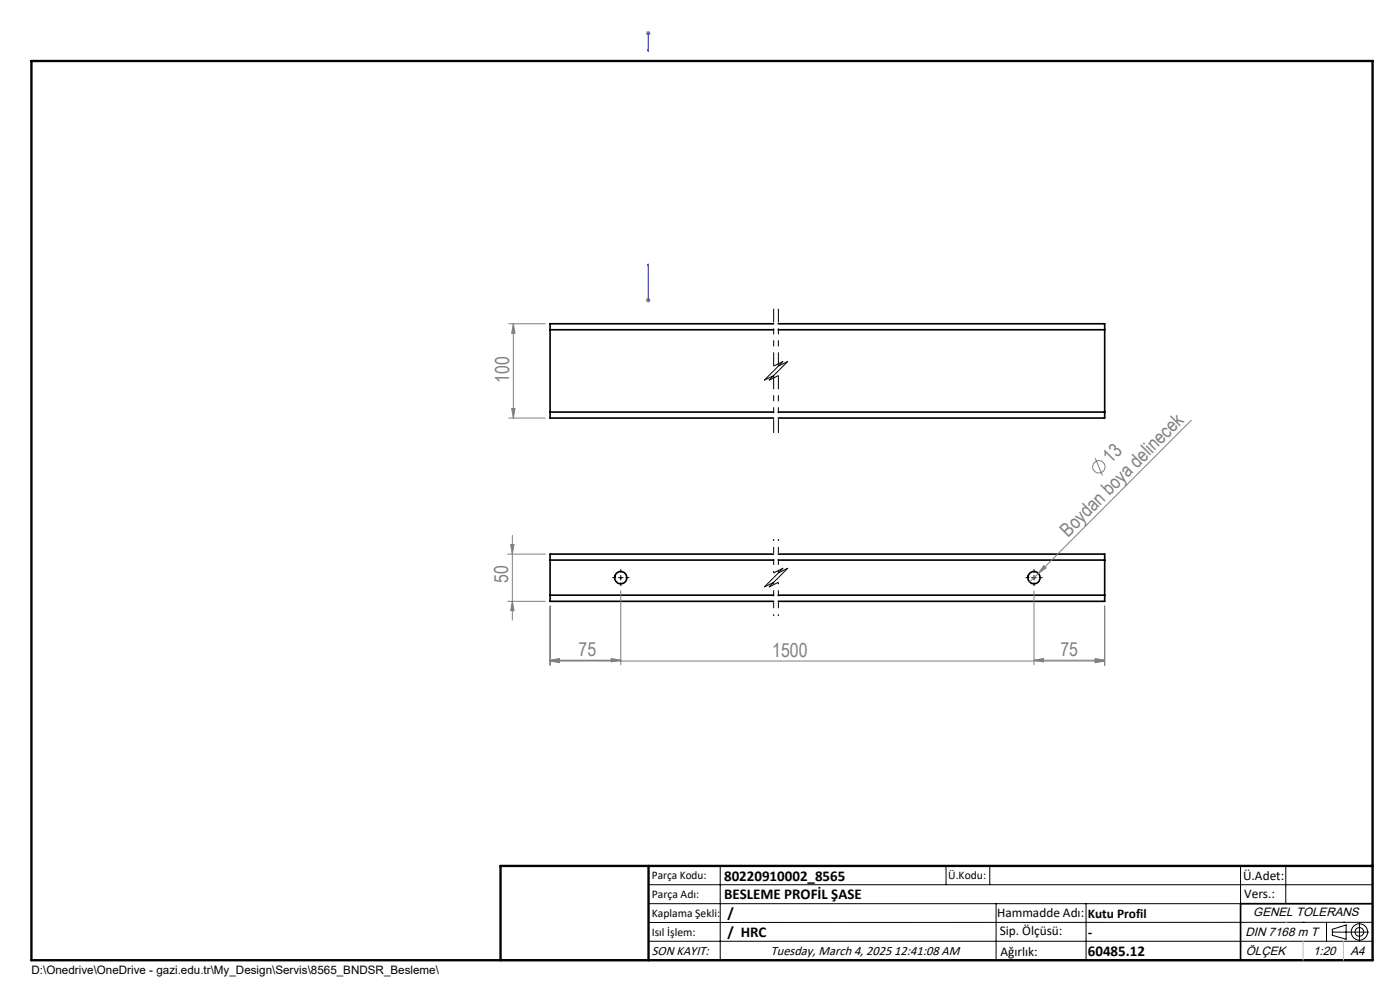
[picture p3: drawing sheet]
<svg xmlns="http://www.w3.org/2000/svg" width="297mm" height="210mm" viewBox="0 0 297 210" stroke-linecap="round" stroke-linejoin="round" font-family="sans-serif">
<g fill="none" stroke="#000" stroke-width=".35">
<path d="M116.7 69.9h47.4M116.7 69.9v17.5M164.1 68.7h-47.4v1.2M165.1 68.7h69.3v1.2M165.1 69.9h69.3M234.4 69.9v17.5M116.7 87.4v1.3h47.4M116.7 87.4h47.4M165.1 87.4h69.3M234.4 87.4v1.3h-69.3M116.7 118.8v7.5M116.7 118.8h47.4"/>
<path d="M164.1 117.5h-47.4v1.3M165.1 117.5h69.3v1.3M165.1 118.8h69.3M234.4 118.8v7.5M116.7 126.3v1.3h47.4M116.7 126.3h47.4M165.1 126.3h69.3M234.4 126.3v1.3h-69.3M291.2 191.7h-28v12M106.2 203.7h185"/>
<circle cx="131.7" cy="122.5" r="1.3"/>
<circle cx="219.3" cy="122.5" r="1.3"/>
</g>
<g fill="none" stroke="#808080" stroke-width=".21">
<path d="M137 7h1M137.2 6.7l.7 .7M137.5 6.6v.9M137.9 6.7l-.7 .7M107.9 68.7h7.8M108.9 68.7l.4 2h-.8zM108.9 68.7v20M137 63.7h1M137.2 63.3l.7 .7M137.5 63.2v1M137.9 63.3l-.7 .7M107.9 88.7h7.8"/>
<path d="M108.5 86.7h.8l-.4 2zM232.3 97.2l1.6 3.7M252.7 89.1l-34.3 34.4M107.7 117.5h8M108.3 115.5h.7l-.3 2zM108.7 113.6v17.9M221.4 120l.5 .5-1.6 1.1zM107.7 127.6h8M108.7 127.6l.3 1.9h-.7zM116.7 128.5v12.7M129.7 139.7l2 .3-2 .4zM131.7 125.3v15.7"/>
<path d="M219.4 125.3v15.7M232.3 139.9l2.1 .3-2.1 .4zM232.3 139.7l2.1 .3-2.1 .4zM234.4 128.5v12.7M116.7 140l2-.3v.7zM116.7 140.2l2-.3v.7zM116.7 140h15M116.7 140.2h117.7M219.4 140l2-.3v.7zM219.4 140h15"/>
<circle cx="233.1" cy="99" r="1.3"/>
</g>
<g fill="none" stroke="#000" stroke-width=".21">
<path d="M131.2 122.5h1M131.7 122.1v.9M218.9 122.5h1M219.4 122.1v.9M137.6 187.7h153.6M137.6 191.7h153.6M137.6 199.7h153.6M152.8 183.7v20M200.7 183.7v4M210 183.7v4M211.3 191.7v12M230.4 191.7v12"/>
<path d="M263.2 183.7v20M272.8 183.7v8M276.4 195.6h.1M281.4 195.6v4.1M282.6 197.7h7.8M282.6 197.1l3-.9v3l-3-.8zM285 195.6h.1M288.4 195.8v3.8M291.2 195.6l-153.6 .1"/>
<circle cx="288.4" cy="197.7" r="1.74"/>
<circle cx="288.4" cy="197.7" r=".93"/>
</g>
<path d="M137.5 10.9v-.4v.4M137.5 6.9v.2zM137.5 7h.1M137.5 7v3.9M137.5 56v.4v-.4M137.5 56v7.7M137.5 63.6v.2zM137.5 63.7h.1" fill="none" stroke="#00f" stroke-width=".21"/>
<path d="M130.7 122.5h-.8M131.7 121.5v-.8M131.7 123.5v.8M132.7 122.5h.8M218.4 122.5h-.8M219.4 121.5v-.8M219.4 123.5v.8M220.4 122.5h.8" fill="none" stroke="#000" stroke-width=".21" stroke-dasharray="15.2 1.3 1.3 1.3" stroke-linecap="butt"/>
<path d="M164.1 114.3v7.2M165.1 114.3v7.2M164.1 123.5v7.2M165.1 123.5v7.2" fill="none" stroke="#000" stroke-width=".21" stroke-dasharray="6.3 1.3 1.3 1.3 1.3 1.3" stroke-dashoffset="5.9" stroke-linecap="butt"/>
<g fill="none" stroke="#000" stroke-width=".21" stroke-dasharray="6.3 1.3 1.3 1.3 1.3 1.3" stroke-linecap="butt">
<path d="M164.1 77.7l2-1M164.1 78.7l-2 2M165.1 77.7l2-1M165.1 78.7l-2 2M166.1 76.7l-2 2M167.1 76.7l-2 2M162.1 80.7l2-1M163.1 80.7l2-1M162.1 124.5l2-1M163.1 124.5l2-1M164.1 121.5l2-1M164.1 122.5l-2 2"/>
<path d="M165.1 121.5l2-1M165.1 122.5l-2 2M166.1 120.5l-2 2M167.1 120.5l-2 2"/>
</g>
<path d="M164.1 65.5v12.2M164.1 79.7v12.1M165.1 65.5v12.2M165.1 79.7v12.1" fill="none" stroke="#000" stroke-width=".21" stroke-dasharray="6.3 1.3 1.3 1.3 1.3 1.3" stroke-dashoffset="3.4" stroke-linecap="butt"/>
<path d="M6.7 12.9h284.5v190.8h-284.5zM137.6 183.7v20M291.2 183.7h-185v20" fill="none" stroke="#000" stroke-width=".5"/>
<path d="M272.8 195.6h.1M276.4 199.7v4M285 199.7v4" fill="none" stroke="#c0c0c0" stroke-width=".21"/>
<g fill="#00f">
<path d="M137.5 63.6v.2zM137.5 56v.4z"/>
<path d="M137.5 10.5v.4zM137.5 6.9v.2z"/>
</g>
<g fill="#808080">
<path d="M221.4 120l.5 .5-1.6 1.1z"/>
<path d="M129.7 139.7l2 .3-2 .4zM116.7 140l2-.3v.7zM232.3 139.9l2.1 .3-2.1 .4zM116.7 140.2l2-.3v.7z"/>
<path d="M219.4 140l2-.3v.7zM232.3 139.7l2.1 .3-2.1 .4z"/>
<path d="M108.9 68.7l.4 2h-.8zM108.5 86.7h.8l-.4 2zM108.3 115.5h.7l-.3 2zM108.7 127.6l.3 1.9h-.7z"/>
</g>
<g font-size="4.1" fill="#808080">
<text x="108" y="81.2" transform="rotate(-90 108 81.2)">100</text>
<text x="235.6" y="98.5" transform="rotate(-45 235.6 98.5)">13</text>
<text x="226.6" y="114.1" transform="rotate(-45 226.6 114.1)">Boydan boya delinecek</text>
<text x="107.8" y="123.7" transform="rotate(-90 107.8 123.7)">50</text>
<text x="122.7" y="139.1">75</text>
<text x="163.8" y="139.3">1500</text>
<text x="225" y="139.1">75</text>
</g>
<g font-size="3.2">
<text x="153.6" y="190.8">BESLEME PROFİL ŞASE</text>
<text x="153.6" y="186.8">80220910002_8565</text>
<text x="154.3" y="194.8">/</text>
<text x="154.3" y="198.8">/ HRC</text>
<text x="230.8" y="198.7">-</text>
<text x="230.8" y="202.8">60485.12</text>
</g>
<g font-size="2.8">
<text x="263.7" y="186.7">Ü.Adet:</text>
<text x="263.9" y="190.5">Vers.:</text>
<text x="211.5" y="194.5">Hammadde Adı:</text>
<text x="230.8" y="194.7">Kutu Profil</text>
<text x="138.3" y="202.6">SON KAYIT:</text>
<text x="163.5" y="202.6">Tuesday, March 4, 2025 12:41:08 AM</text>
<text x="212.1" y="198.4">Sip. Ölçüsü:</text>
<text x="212.2" y="202.7">Ağırlık:</text>
</g>
<g font-size="2.6">
<text x="265.9" y="194.4">GENEL TOLERANS</text>
<text x="264.2" y="198.5">DIN 7168 m T</text>
<text x="264.3" y="202.6">ÖLÇEK</text>
<text x="278.5" y="202.6">1:20</text>
<text x="286.5" y="202.6">A4</text>
</g>
<g font-size="2.5">
<text x="138.3" y="186.4">Parça Kodu:</text>
<text x="138.3" y="190.5">Parça Adı:</text>
<text x="201.2" y="186.5">Ü.Kodu:</text>
<text x="138.3" y="194.5">Kaplama Şekli:</text>
<text x="138.3" y="198.6">Isıl İşlem:</text>
<text x="6.7" y="206.7">D:\Onedrive\OneDrive - gazi.edu.tr\My_Design\Servis\8565_BNDSR_Besleme\</text>
</g>
</svg>
